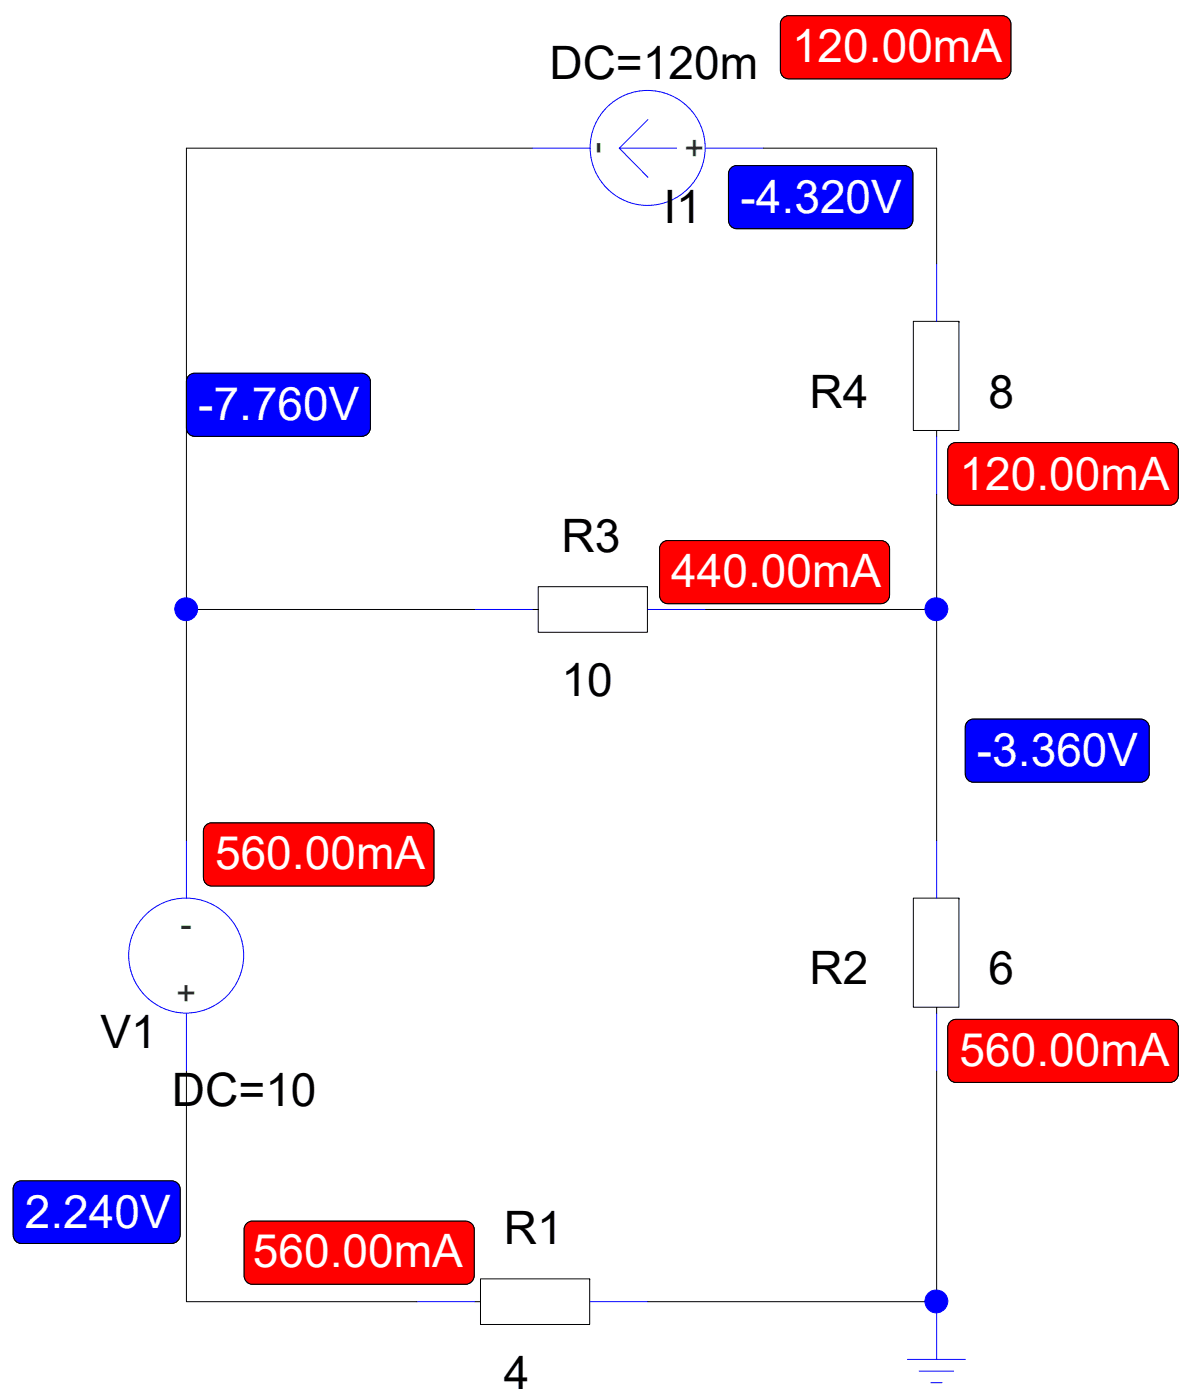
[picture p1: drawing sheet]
<svg xmlns="http://www.w3.org/2000/svg" width="52mm" height="61mm" viewBox="0 0 52 61" stroke-linecap="round" stroke-linejoin="round" font-family="sans-serif">
<g fill="none" stroke="#00f" stroke-width=".04">
<path d="M8.1 36.7v2.5M8.1 44.2v2.5"/>
<circle cx="8.1" cy="41.7" r="2.51"/>
</g>
<path d="M9 36l9.5-.1 .2 .1 .2 .3v2v.2l-.4 .2h-9.3l-.2-.1-.1-.3v-2z" fill-rule="evenodd" fill="#f00" stroke="#000" stroke-width=".04"/>
<g fill="none" stroke="#00f" stroke-width=".04">
<path d="M23.2 6.5h2.5M27 6.5h2.5M27 6.5l1.3 1.2M28.3 5.2l-1.3 1.3M30.8 6.5h2.5"/>
<circle cx="28.3" cy="6.5" r="2.51"/>
</g>
<path d="M34.2 .7h9.5h.2l.2 .3v2.1l-.1 .2-.3 .1h-9.3h-.2l-.2-.3v-2.1z" fill-rule="evenodd" fill="#f00" stroke="#000" stroke-width=".04"/>
<path d="M39.8 39.2h2v4.8h-2zM41.8 39.2h.1M40.9 44v.2" fill="none" stroke="#000" stroke-width=".04"/>
<path d="M40.9 36.7v2.5M40.9 44.2v2.5" fill="none" stroke="#00f" stroke-width=".04"/>
<path d="M41.5 44.5h9.5h.2l.2 .3v2.1l-.1 .1-.3 .2h-9.3h-.2l-.2-.3v-2.1z" fill-rule="evenodd" fill="#f00" stroke="#000" stroke-width=".04"/>
<path d="M20.7 56.8h.3M21 55.8h4.7v2h-4.7zM25.7 55.8h.1" fill="none" stroke="#000" stroke-width=".04"/>
<path d="M18.2 56.8h2.5M25.7 56.8h2.6" fill="none" stroke="#00f" stroke-width=".04"/>
<path d="M10.8 53.3h9.5h.2l.2 .3v2.1l-.1 .1-.3 .2h-9.3h-.2l-.1-.3v-2.1z" fill-rule="evenodd" fill="#f00" stroke="#000" stroke-width=".04"/>
<path d="M23.2 26.6h.3M23.5 25.6h4.7v2h-4.7zM28.2 25.6h.1" fill="none" stroke="#000" stroke-width=".04"/>
<path d="M20.7 26.6h2.5M28.3 26.6h2.5" fill="none" stroke="#00f" stroke-width=".04"/>
<path d="M28.9 23.6h9.5h.2l.2 .3v2.1v.2l-.4 .1h-9.3h-.2l-.1-.3v-2.1z" fill-rule="evenodd" fill="#f00" stroke="#000" stroke-width=".04"/>
<path d="M39.8 14h2v4.8h-2zM40.9 18.8v.3M41.8 14h.1" fill="none" stroke="#000" stroke-width=".04"/>
<path d="M40.9 11.5v2.5M40.9 19.1v2.5" fill="none" stroke="#00f" stroke-width=".04"/>
<path d="M41.4 19.5l.3-.2h9.3l.3 .2 .1 .2v2l-.2 .3h-.2h-9.3h-.2l-.2-.3z" fill-rule="evenodd" fill="#f00" stroke="#000" stroke-width=".04"/>
<path d="M39.6 59.3h2.5M40.1 59.8h1.5M40.9 56.8v2.5M40.6 60.3h.5" fill="none" stroke="#00f" stroke-width=".04"/>
<path d="M8.1 6.5v20.1M20.7 26.6h-12.6v10.1" fill="none" stroke="#000" stroke-width=".04"/>
<path d="M8.3 16.3h7.7l.2 .3-.1 2.3-.3 .1h-7.5l-.2-.3v-2.1z" fill-rule="evenodd" fill="#00f" stroke="#000" stroke-width=".04"/>
<path d="M8.1 6.5h15.1M33.3 6.5h7.6" fill="none" stroke="#000" stroke-width=".04"/>
<path d="M31.9 7.3h7.7l.2 .3v2.2l-.4 .2-7.5-.1-.1-.3v-2z" fill-rule="evenodd" fill="#00f" stroke="#000" stroke-width=".04"/>
<path d="M40.9 6.5v5M30.8 26.6h10.1v10.1" fill="none" stroke="#000" stroke-width=".04"/>
<path d="M42.3 31.4h7.6l.2 .3v2.2l-.4 .2h-7.4l-.2-.4v-2z" fill-rule="evenodd" fill="#00f" stroke="#000" stroke-width=".04"/>
<path d="M40.9 21.6v5M8.1 46.7v10.1h10.1" fill="none" stroke="#000" stroke-width=".04"/>
<path d="M.7 51.6h7l.2 .3-.1 2.2-.3 .2-6.8-.1-.1-.3v-2z" fill-rule="evenodd" fill="#00f" stroke="#000" stroke-width=".04"/>
<path d="M40.9 46.7v10.1h-12.6" fill="none" stroke="#000" stroke-width=".04"/>
<g fill="#00f" stroke="#00f" stroke-width=".04">
<circle cx="8.1" cy="26.6" r=".5"/>
<circle cx="40.8" cy="56.8" r=".5"/>
<circle cx="40.8" cy="26.6" r=".5"/>
</g>
<g fill="#00f" stroke="#000" stroke-width=".04">
<path d="M8.3 16.3h7.7l.2 .3-.1 2.3-.3 .1h-7.5l-.2-.3v-2.1z" fill-rule="evenodd"/>
<path d="M31.9 7.3h7.7l.2 .3v2.2l-.4 .2-7.5-.1-.1-.3v-2z" fill-rule="evenodd"/>
<path d="M42.3 31.4h7.6l.2 .3v2.2l-.4 .2h-7.4l-.2-.4v-2z" fill-rule="evenodd"/>
<path d="M.7 51.6h7l.2 .3-.1 2.2-.3 .2-6.8-.1-.1-.3v-2z" fill-rule="evenodd"/>
</g>
<g fill="#f00" stroke="#000" stroke-width=".04">
<path d="M9 36l9.5-.1 .2 .1 .2 .3v2v.2l-.4 .2h-9.3l-.2-.1-.1-.3v-2z" fill-rule="evenodd"/>
<path d="M34.2 .7h9.5h.2l.2 .3v2.1l-.1 .2-.3 .1h-9.3h-.2l-.2-.3v-2.1z" fill-rule="evenodd"/>
<path d="M41.5 44.5h9.5h.2l.2 .3v2.1l-.1 .1-.3 .2h-9.3h-.2l-.2-.3v-2.1z" fill-rule="evenodd"/>
<path d="M10.8 53.3h9.5h.2l.2 .3v2.1l-.1 .1-.3 .2h-9.3h-.2l-.1-.3v-2.1z" fill-rule="evenodd"/>
<path d="M28.9 23.6h9.5h.2l.2 .3v2.1v.2l-.4 .1h-9.3h-.2l-.1-.3v-2.1z" fill-rule="evenodd"/>
<path d="M41.4 19.5l.3-.2h9.3l.3 .2 .1 .2v2l-.2 .3h-.2h-9.3h-.2l-.2-.3z" fill-rule="evenodd"/>
</g>
<g font-size="2">
<text x="24" y="3.5">DC=120m</text>
<text x="28.9" y="9.7">I1</text>
<text x="35.3" y="17.8">R4</text>
<text x="43.1" y="17.8">8</text>
<text x="24.5" y="24.1">R3</text>
<text x="24.5" y="30.4">10</text>
<text x="4.4" y="45.7">V1</text>
<text x="35.3" y="43">R2</text>
<text x="43.1" y="43">6</text>
<text x="7.5" y="48.2">DC=10</text>
<text x="22" y="54.3">R1</text>
<text x="22" y="60.6">4</text>
</g>
<g font-size="2" fill="#fff">
<text x="34.5" y="2.7">120.00mA</text>
<text x="32.3" y="9.3">-4.320V</text>
<text x="8.6" y="18.3">-7.760V</text>
<text x="41.9" y="21.4">120.00mA</text>
<text x="29.3" y="25.6">440.00mA</text>
<text x="42.6" y="33.4">-3.360V</text>
<text x="9.4" y="37.9">560.00mA</text>
<text x="41.9" y="46.5">560.00mA</text>
<text x="1.1" y="53.6">2.240V</text>
<text x="11" y="55.3">560.00mA</text>
</g>
<g font-size="1.5" fill="#008000">
<text x="25.7" y="6.2" transform="rotate(90 25.7 6.2)">-</text>
<text x="29.8" y="6" transform="rotate(90 29.8 6)">+</text>
<text x="7.9" y="40.9">-</text>
<text x="7.7" y="43.9">+</text>
</g>
</svg>
